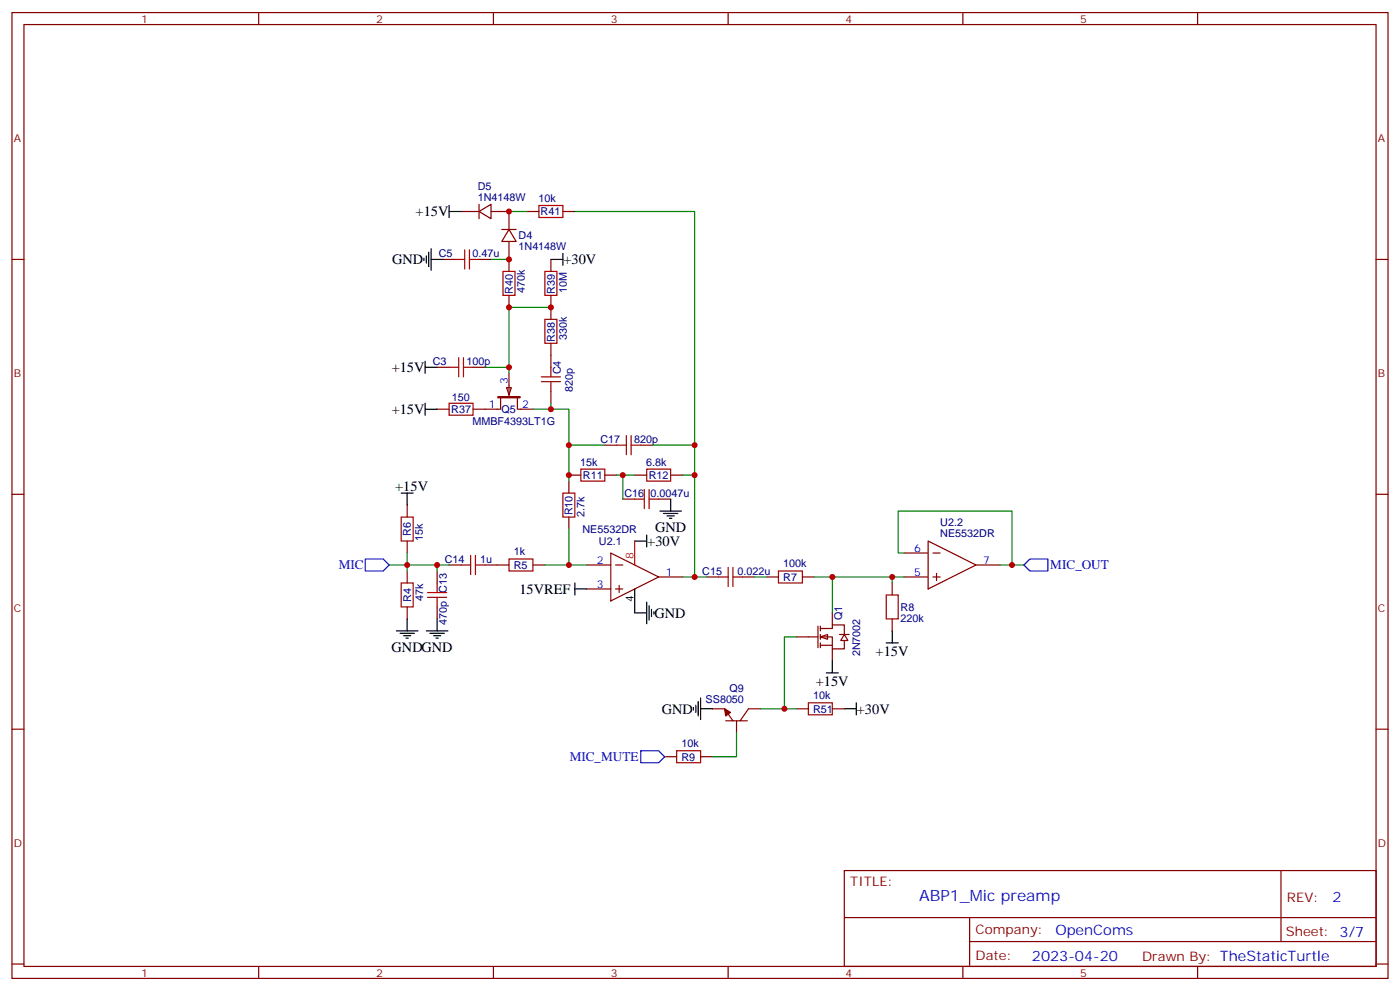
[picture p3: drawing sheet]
<svg xmlns="http://www.w3.org/2000/svg" width="412mm" height="292mm" viewBox="0 0 412 292" stroke-linecap="round" stroke-linejoin="round" font-family="sans-serif">
<g fill="none" stroke="#870000" stroke-width=".35">
<path d="M3.5 3.7h405.4v284.3h-405.4zM7.1 7.2h398.2v277.3h-398.2zM76.2 3.7v3.5M145.3 3.7v3.5M214.5 3.7v3.5M283.6 3.7v3.5M352.8 3.7v3.5M3.5 76.4h3.6M405.3 76.4h3.6M3.5 145.5h3.6M119.9 148.7v3.5M119.9 159.3v3.5"/>
<path d="M273.4 159.3l14.1 7-14.1 7.1zM405.3 145.5h3.6M119.9 168.1v3.5M119.9 178.7v3.5M128.8 168.1v3.5M128.8 178.7v3.5M132.3 166.3h3.5M142.9 166.3h7M157 166.3h3.5M172.9 166.3h7M172.9 173.4h7M179.9 162.8l14.1 7.1-14.1 7z"/>
<path d="M181.3 166.3h2.1M181.3 173.4h2.1M182.4 172.3v2.1M194 169.9h7.1M208.1 169.9h3.6M218.7 169.9h3.5M225.8 169.9h3.5M236.4 169.9h3.5M262.8 171.6v3.6M266.3 169.9h7.1M266.3 162.8h7.1M274.8 169.9h2.1"/>
<path d="M274.8 162.8h2.1M275.9 168.8v2.1M287.5 166.3h7.1M262.8 182.2v3.5M3.5 214.7h3.6M405.3 214.7h3.6M248.7 256.3h156.6v28.2h-156.6zM377.3 256.3v20.9M248.7 270.1h156.5M285.6 277.2h119.6M285.6 270.1v14.2M3.5 283.8h3.6"/>
<path d="M76.2 284.5v3.5M145.3 284.5v3.5M214.5 284.5v3.5M283.6 284.5v3.5M352.8 284.5v3.5M405.3 283.8h3.6"/>
</g>
<path d="M187 159.3v7" fill="none" stroke="#f00" stroke-width=".35"/>
<g fill="none" stroke="#000" stroke-width=".35">
<path d="M118.2 145.2h3.5M119.9 145.2v3.5M187 159.3h3.5M190.5 157.5v3.5M169.3 173.4h3.6M169.3 171.6v3.6M187 173.4v7h3.5M190.5 177.3v6.3M191.2 178.3v4.3M191.9 179.4v2.1M116.8 185.7h6.3M117.8 186.4h4.3"/>
<path d="M118.9 187.1h2.1M119.6 187.9h.7M119.9 182.2v3.5M125.6 185.7h6.3M126.6 186.4h4.3M127.7 187.1h2.1M128.4 187.9h.7M128.8 182.2v3.5M192.6 180.1v.7M261.1 189.3h3.5M262.8 185.7v3.6"/>
</g>
<path d="M107.6 164.6h5.3l1.8 1.7-1.8 1.8h-5.3z" fill="none" stroke="#00f" stroke-width=".35"/>
<g fill="none" stroke="#a10000" stroke-width=".35">
<path d="M118.2 152.2h3.5v7.1h-3.5zM118.2 171.6h3.5v7.1h-3.5zM125.9 175.9h5.7M125.9 174.4h5.7M128.8 171.6v2.8M128.8 175.9v2.8M135.8 166.3h2.8M138.6 163.5v5.7M140.1 166.3h2.8M140.1 163.5v5.7M149.9 164.6h7.1v3.5h-7.1zM211.7 169.9h2.8"/>
<path d="M214.5 167v5.7M215.9 169.9h2.8M215.9 167v5.7M229.3 168.1h7.1v3.5h-7.1zM261.1 175.2h3.5v7h-3.5z"/>
</g>
<path d="M114.7 166.3h17.6M119.9 162.8v5.3M128.8 166.3v1.8M160.5 166.3h12.4M201.1 169.9h7M222.2 169.9h3.6M239.9 169.9h26.4M262.8 169.9v1.7M266.3 162.8h-1.7v-12.3h33.5v15.8h-3.5" fill="none" stroke="#008700" stroke-width=".35"/>
<g fill="#fff" stroke="#870000" stroke-width=".35">
<path d="M241.7 187.5l2.1-.7v1.4z"/>
<path d="M248.7 186.8l1.1 1.8h-2.2z"/>
</g>
<g fill="none" stroke="#870000" stroke-width=".35">
<path d="M130.5 76.4h3.6M135.8 62.3h5.3M141.1 62.3l3.5-2.2v4.3zM141.1 76.4h3.5M141.1 60.1v4.3M144.6 62.3h5.3v5.3M147.8 67.6h4.2M149.9 67.6l2.1 3.5h-4.2zM149.9 71.1v8.8M155.2 62.3h3.5M162.3 76.4v3.5M165.8 62.3h3.5"/>
<path d="M149.9 87v3.5M162.3 87v7M128.8 108.1h3.5M139.3 108.1h3.6M147.5 116.9v3.6h-8.2M149.2 114.1h1.4l-.7 2.1zM149.9 109.9v7M152.4 116.9v3.6h4.6M162.3 101.1v7M162.3 115.2v3.5M128.8 120.5h3.5M167.6 139.9h3.5"/>
<path d="M178.2 139.9h3.5M178.2 131.1h3.5M187 139.9h3.5M188.7 131.1h3.6M197.6 139.9h3.5M167.6 141.6v3.6M167.6 152.2v3.6M183.4 146.9h3.6M194 146.9h3.6M234.6 187.5h6.3M240.9 184.3v6.4M241.7 185h3.5v-1h3.5v2.8"/>
<path d="M241.7 187.5h3.5v3.5h3.5v-2.4M241.7 190h3.5M241.7 184.3v1.4M241.7 186.8v1.4M241.7 189.3v1.4M245.2 180.4v3.6M245.2 191v3.6M247.3 186.8h2.8M209.9 208.7h3.5l2.5 3.5M213.8 212.2h6.3M217 212.2v3.5M224 208.7h-3.5l-2.5 3.5"/>
<path d="M234.6 208.7h3.5M245.2 208.7h3.5M195.8 222.8h3.5M206.4 222.8h3.5"/>
</g>
<g fill="none" stroke="#000" stroke-width=".35">
<path d="M124.9 76v.7M125.6 75.3v2.1M126.3 74.3v4.2M127 76.4h3.5M127 73.2v6.4M132.3 62.3h3.5M132.3 60.5v3.5M162.3 76.4h3.5M165.8 74.6v3.5M125.2 106.4v3.5M125.2 118.7v3.5M125.2 108.1h3.6"/>
<path d="M125.2 120.5h3.6M194.4 150.5h6.3M195.4 151.2h4.3M196.5 151.9h2.1M197.2 152.6h.7M197.6 146.9v3.6M243.4 198.1h3.5M245.2 194.6v3.5M204.3 208.3v.7M205 207.6v2.1M205.7 206.6v4.2M206.4 208.7h3.5"/>
<path d="M206.4 205.5v6.3M248.7 208.7h3.5M252.2 206.9v3.5"/>
</g>
<g fill="none" stroke="#008700" stroke-width=".35">
<path d="M144.6 76.4h5.3M149.9 62.3h5.3M169.3 62.3h35.3v68.8M162.3 90.5h-12.4v17.6M142.9 108.1h7v1.8M162.3 118.7v1.8M157 120.5h10.6v10.6M178.2 131.1h-10.6v10.5M181.7 139.9h5.3M183.4 139.9v7M192.3 131.1h12.3v8.8M201.1 139.9h3.5v30"/>
<path d="M167.6 155.8v10.5M245.2 169.9v10.5M298.1 166.3h3.5M234.6 187.5h-3.5v21.2h-7.1M217 215.7v7.1h-7.1M231.1 208.7h3.5"/>
</g>
<g fill="none" stroke="#a10000" stroke-width=".35">
<path d="M134.1 76.4h2.8M136.9 73.6v5.6M138.3 76.4h2.8M138.3 73.6v5.6M148.2 79.9h3.5v7.1h-3.5zM158.7 60.5h7.1v3.5h-7.1zM160.5 79.9h3.5v7.1h-3.5zM160.5 94h3.5v7.1h-3.5zM132.3 118.7h7v3.5h-7zM132.3 108.1h2.8M135.1 105.3v5.6M136.5 108.1h2.8"/>
<path d="M136.5 105.3v5.6M159.5 112.4h5.6M159.5 110.9h5.6M162.3 108.1v2.8M162.3 112.4v2.8M171.1 138.1h7.1v3.5h-7.1zM181.7 131.1h2.8M184.5 128.2v5.7M185.9 131.1h2.8M185.9 128.2v5.7M190.5 138.1h7.1v3.5h-7.1zM165.8 145.2h3.5v7h-3.5z"/>
<path d="M187 146.9h2.8M189.8 144.1v5.7M191.2 146.9h2.8M191.2 144.1v5.7M238.1 206.9h7.1v3.5h-7.1zM199.3 221h7.1v3.5h-7.1z"/>
</g>
<path d="M303.4 164.6h5.3v3.5h-5.3l-1.8-1.8zM188.7 221h5.3l1.8 1.8-1.8 1.7h-5.3z" fill="none" stroke="#00f" stroke-width=".35"/>
<path d="M146.8 116.9h6.3" fill="none" stroke="#870000" stroke-width=".71"/>
<path d="M213.4 208.7l1.8 1-1.4 1.1z" fill="#870000" stroke="#870000" stroke-width=".35"/>
<g fill="#c00">
<circle cx="119.9" cy="166.3" r=".88"/>
<circle cx="128.8" cy="166.3" r=".88"/>
<circle cx="245.2" cy="169.9" r=".88"/>
<circle cx="298.1" cy="166.3" r=".88"/>
<circle cx="262.8" cy="169.9" r=".88"/>
<circle cx="167.6" cy="166.3" r=".88"/>
<circle cx="183.4" cy="139.9" r=".88"/>
<circle cx="204.6" cy="169.9" r=".88"/>
<circle cx="204.6" cy="139.9" r=".88"/>
<circle cx="167.6" cy="139.9" r=".88"/>
<circle cx="204.6" cy="131.1" r=".88"/>
<circle cx="149.9" cy="62.3" r=".88"/>
<circle cx="149.9" cy="108.1" r=".88"/>
<circle cx="167.6" cy="131.1" r=".88"/>
<circle cx="162.3" cy="120.5" r=".88"/>
<circle cx="162.3" cy="90.5" r=".88"/>
<circle cx="149.9" cy="90.5" r=".88"/>
<circle cx="149.9" cy="76.4" r=".88"/>
<circle cx="231.1" cy="208.7" r=".88"/>
</g>
<text font-size="4.6" fill="#00f" x="270.8" y="265.3">ABP1_Mic preamp</text>
<g font-size="4.2">
<text x="122.4" y="63.7">+15V</text>
<text x="115.5" y="77.8">GND</text>
<text x="166" y="77.8">+30V</text>
<text x="115.4" y="109.6">+15V</text>
<text x="115.4" y="121.9">+15V</text>
<text x="116.4" y="144.5">+15V</text>
<text x="190.7" y="160.7">+30V</text>
<text x="193" y="156.6">GND</text>
<text x="153" y="174.8">15VREF</text>
<text x="192.8" y="181.9">GND</text>
<text x="115.4" y="191.8">GNDGND</text>
<text x="257.9" y="193.1">+15V</text>
<text x="240.3" y="202">+15V</text>
<text x="194.9" y="210.1">GND</text>
<text x="252.4" y="210.1">+30V</text>
</g>
<g font-size="4.2" fill="#00f">
<text x="392.5" y="265.6">2</text>
<text x="310.9" y="275.1">OpenComs</text>
<text x="304" y="282.9">2023-04-20</text>
</g>
<g font-size="3.9" fill="#00f">
<text x="99.8" y="167.4">MIC</text>
<text x="309.4" y="167.5">MIC_OUT</text>
<text x="167.8" y="224">MIC_MUTE</text>
</g>
<g font-size="3.9" fill="#800">
<text x="250.5" y="260.9">TITLE:</text>
<text x="379.1" y="265.6">REV:</text>
<text x="287.4" y="275.1">Company:</text>
<text x="378.7" y="275.7">Sheet: 3/7</text>
<text x="287.4" y="282.8">Date:</text>
<text x="336.4" y="282.8">Drawn By: TheStaticTurtle</text>
</g>
<g font-size="3.2" fill="#800">
<text x="41.6" y="6.7">1</text>
<text x="110.8" y="6.7">2</text>
<text x="179.9" y="6.7">3</text>
<text x="249.1" y="6.7">4</text>
<text x="318.2" y="6.7">5</text>
<text x="4.1" y="41.8">A</text>
<text x="405.9" y="41.8">A</text>
<text x="4.1" y="110.9">B</text>
<text x="405.9" y="110.9">B</text>
<text x="4.1" y="180.1">C</text>
<text x="405.9" y="180.1">C</text>
<text x="4.1" y="249.2">D</text>
<text x="405.9" y="249.2">D</text>
<text x="41.6" y="287.5">1</text>
<text x="110.8" y="287.5">2</text>
<text x="179.9" y="287.5">3</text>
<text x="249.1" y="287.5">4</text>
<text x="318.2" y="287.5">5</text>
</g>
<g font-size="3.2" fill="#000080">
<text x="140.8" y="59.1">1N4148W</text>
<text x="140.8" y="56">D5</text>
<text x="158.6" y="59.4">10k</text>
<text x="159.3" y="63.4">R41</text>
<text x="152.8" y="70.5">D4</text>
<text x="129.3" y="75.8">C5</text>
<text x="139.2" y="75.8">0.47u</text>
<text x="152.8" y="73.6">1N4148W</text>
<text x="151.1" y="86.5" transform="rotate(-90 151.1 86.5)">R40</text>
<text x="154.6" y="86.1" transform="rotate(-90 154.6 86.1)">470k</text>
<text x="163.5" y="86.5" transform="rotate(-90 163.5 86.5)">R39</text>
<text x="167" y="86.1" transform="rotate(-90 167 86.1)">10M</text>
<text x="163.5" y="100.6" transform="rotate(-90 163.5 100.6)">R38</text>
<text x="167" y="100.2" transform="rotate(-90 167 100.2)">330k</text>
<text x="127.5" y="107.5">C3</text>
<text x="137.4" y="107.5">100p</text>
<text x="165.2" y="110.2" transform="rotate(-90 165.2 110.2)">C4</text>
<text x="133.1" y="118.1">150</text>
<text x="168.7" y="115.3" transform="rotate(-90 168.7 115.3)">820p</text>
<text x="132.9" y="121.5">R37</text>
<text x="139.2" y="125.2">MMBF4393LT1G</text>
<text x="147.7" y="121.6">Q5</text>
<text x="176.9" y="130.4">C17</text>
<text x="186.8" y="130.4">820p</text>
<text x="170.9" y="137.1">15k</text>
<text x="190.3" y="137.1">6.8k</text>
<text x="171.7" y="140.9">R11</text>
<text x="191.1" y="140.9">R12</text>
<text x="184" y="146.3">C16</text>
<text x="191.6" y="146.3">0.0047u</text>
<text x="168.7" y="151.7" transform="rotate(-90 168.7 151.7)">R10</text>
<text x="172.2" y="152.3" transform="rotate(-90 172.2 152.3)">2.7k</text>
<text x="277" y="154.9">U2.2</text>
<text x="121.1" y="157.9" transform="rotate(-90 121.1 157.9)">R6</text>
<text x="124.6" y="159.3" transform="rotate(-90 124.6 159.3)">15k</text>
<text x="171.6" y="156.9">NE5532DR</text>
<text x="176.4" y="160.4">U2.1</text>
<text x="277" y="158">NE5532DR</text>
<text x="131" y="165.7">C14</text>
<text x="141.4" y="165.7">1u</text>
<text x="151.4" y="163.5">1k</text>
<text x="151.4" y="167.4">R5</text>
<text x="230.7" y="167">100k</text>
<text x="206.9" y="169.2">C15</text>
<text x="217.3" y="169.2">0.022u</text>
<text x="230.7" y="171">R7</text>
<text x="121.1" y="177.3" transform="rotate(-90 121.1 177.3)">R4</text>
<text x="124.6" y="176.9" transform="rotate(-90 124.6 176.9)">47k</text>
<text x="131.6" y="174.6" transform="rotate(-90 131.6 174.6)">C13</text>
<text x="265.3" y="179.9">R8</text>
<text x="131.6" y="184.1" transform="rotate(-90 131.6 184.1)">470p</text>
<text x="248.1" y="182.6" transform="rotate(-90 248.1 182.6)">Q1</text>
<text x="265.3" y="183">220k</text>
<text x="253.4" y="193.3" transform="rotate(-90 253.4 193.3)">2N7002</text>
<text x="214.9" y="203.7">Q9</text>
<text x="207.9" y="206.9">SS8050</text>
<text x="239.5" y="205.8">10k</text>
<text x="239.5" y="209.8">R51</text>
<text x="200.7" y="220">10k</text>
<text x="200.7" y="224">R9</text>
</g>
<g font-size="3.2" fill="#00f">
<text x="149.6" y="113.1" transform="rotate(-90 149.6 113.1)">3</text>
<text x="144" y="120.1">1</text>
<text x="153.8" y="120.1">2</text>
<text x="175.8" y="166">2</text>
<text x="269.3" y="162.5">6</text>
<text x="289.6" y="166">7</text>
<text x="175.8" y="173">3</text>
<text x="196.1" y="169.5">1</text>
<text x="269.3" y="169.5">5</text>
</g>
<text font-size="3.2" fill="#f00" x="186.6" y="164.6" transform="rotate(-90 186.6 164.6)">8</text>
<text font-size="3.2" x="186.6" y="177.2" transform="rotate(-90 186.6 177.2)">4</text>
</svg>
